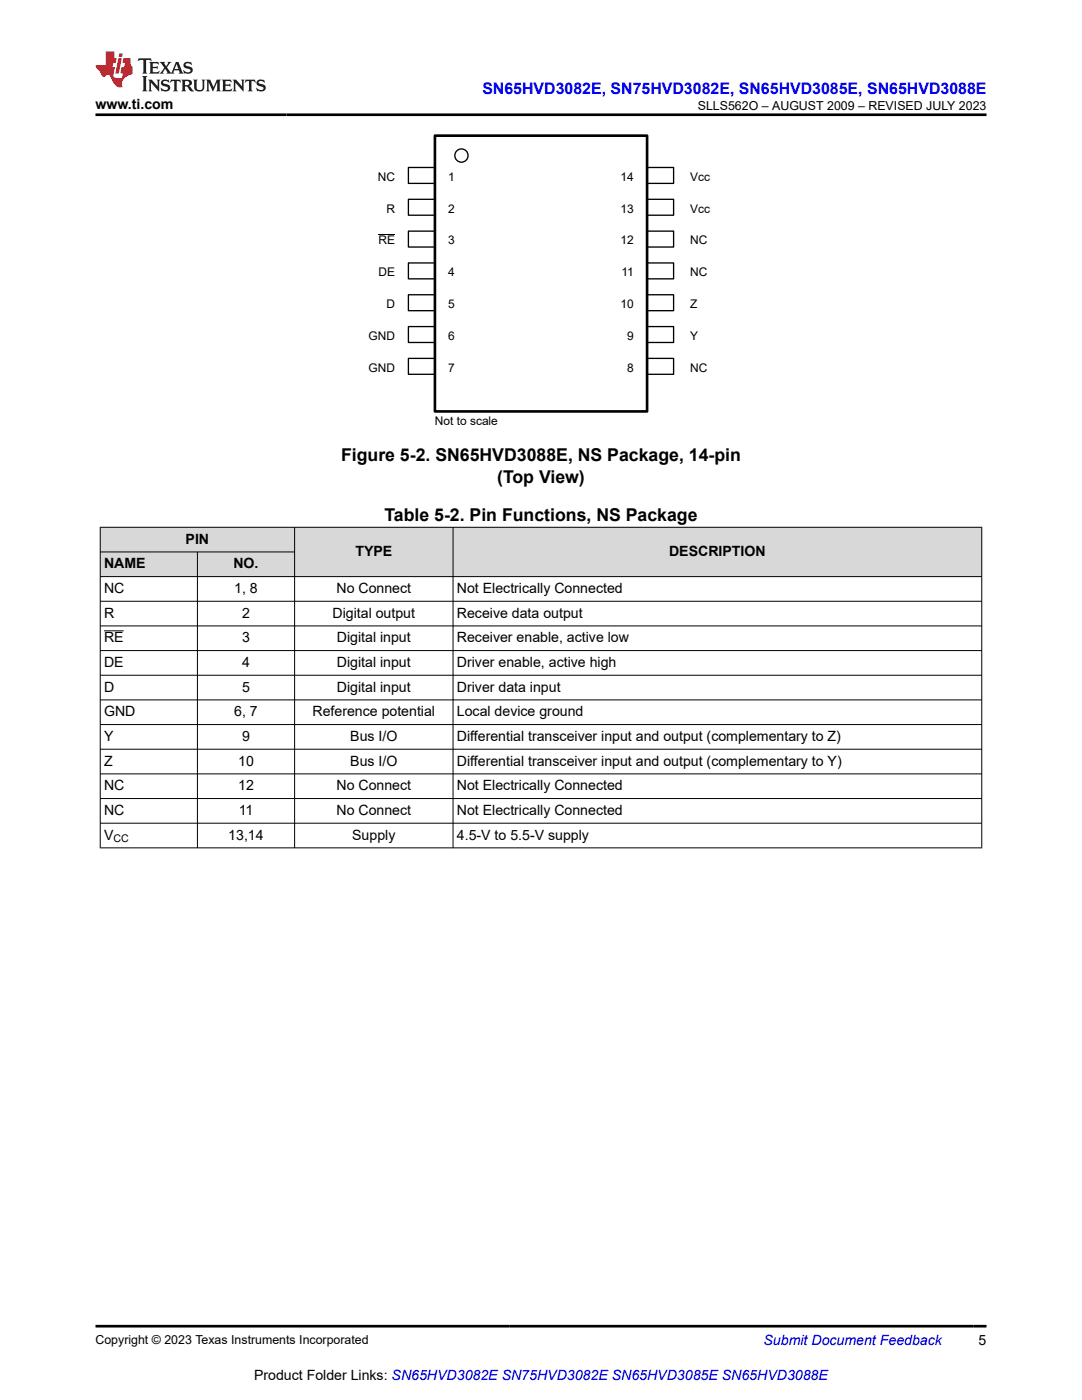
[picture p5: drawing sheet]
<svg xmlns="http://www.w3.org/2000/svg" width="216mm" height="279mm" viewBox="0 0 216 279" stroke-linecap="round" stroke-linejoin="round" font-family="sans-serif">
<path d="M81.5 33.4h5.3v3.2h-5.3z" fill="none" stroke="#000" stroke-width=".26"/>
<path d="M129.1 33.4h5.3v3.2h-5.3z" fill="#fff"/>
<path d="M129.1 33.4h5.3v3.2h-5.3z" fill="none" stroke="#000" stroke-width=".26"/>
<path d="M81.5 39.8h5.3v3.2h-5.3z" fill="#fff"/>
<path d="M81.5 39.8h5.3v3.2h-5.3z" fill="none" stroke="#000" stroke-width=".26"/>
<path d="M129.1 39.8h5.3v3.2h-5.3z" fill="#fff"/>
<path d="M129.1 39.8h5.3v3.2h-5.3z" fill="none" stroke="#000" stroke-width=".26"/>
<path d="M81.5 46.1h5.3v3.2h-5.3z" fill="#fff"/>
<path d="M81.5 46.1h5.3v3.2h-5.3z" fill="none" stroke="#000" stroke-width=".26"/>
<path d="M75.5 46.8h3.3" fill="none" stroke="#000" stroke-width=".2"/>
<path d="M129.1 46.1h5.3v3.2h-5.3z" fill="#fff"/>
<path d="M129.1 46.1h5.3v3.2h-5.3z" fill="none" stroke="#000" stroke-width=".26"/>
<path d="M81.5 52.5h5.3v3.2h-5.3z" fill="#fff"/>
<path d="M81.5 52.5h5.3v3.2h-5.3z" fill="none" stroke="#000" stroke-width=".26"/>
<path d="M129.1 52.5h5.3v3.2h-5.3z" fill="#fff"/>
<path d="M129.1 52.5h5.3v3.2h-5.3z" fill="none" stroke="#000" stroke-width=".26"/>
<path d="M81.5 58.8h5.3v3.2h-5.3z" fill="#fff"/>
<path d="M81.5 58.8h5.3v3.2h-5.3z" fill="none" stroke="#000" stroke-width=".26"/>
<path d="M129.1 58.8h5.3v3.2h-5.3z" fill="#fff"/>
<path d="M129.1 58.8h5.3v3.2h-5.3z" fill="none" stroke="#000" stroke-width=".26"/>
<path d="M81.5 65.2h5.3v3.2h-5.3z" fill="#fff"/>
<path d="M81.5 65.2h5.3v3.2h-5.3z" fill="none" stroke="#000" stroke-width=".26"/>
<path d="M129.1 65.2h5.3v3.2h-5.3z" fill="#fff"/>
<path d="M129.1 65.2h5.3v3.2h-5.3z" fill="none" stroke="#000" stroke-width=".26"/>
<path d="M81.5 71.5h5.3v3.2h-5.3z" fill="#fff"/>
<path d="M81.5 71.5h5.3v3.2h-5.3z" fill="none" stroke="#000" stroke-width=".26"/>
<path d="M129.1 71.5h5.3v3.2h-5.3z" fill="#fff"/>
<g fill="none" stroke="#000" stroke-width=".26">
<path d="M129.1 71.5h5.3v3.2h-5.3z"/>
<circle cx="92.1" cy="31" r="1.32"/>
</g>
<path d="M86.8 27.1h42.3v55h-42.3z" fill="none" stroke="#000" stroke-width=".53"/>
<g fill="#d8d8d8">
<path d="M20 105.2h175.9v5h-175.9z" fill-rule="evenodd"/>
<path d="M20.1 105.3h38.6v4.8h-38.6z" fill-rule="evenodd"/>
<path d="M58.8 105.3h31.5v9.7h-31.5z" fill-rule="evenodd"/>
<path d="M90.5 105.3h105.3v9.7h-105.3z" fill-rule="evenodd"/>
<path d="M20.1 110.2h19.2v4.8h-19.2z" fill-rule="evenodd"/>
<path d="M39.5 110.2h19.2v4.8h-19.2z" fill-rule="evenodd"/>
</g>
<g fill="none" stroke="#000" stroke-width=".2">
<path d="M19.9 105.2h176.1M19.9 110.2h38.9M19.9 120h176.1M20 105.2v64.1M39.4 110.2v59.1M58.8 105.2v64.1M90.4 105.2v64.1M195.9 105.2v64.1M196 115.1h-176.1M19.9 124.9h176.1M19.9 129.8h176.1M19.9 134.8h176.1"/>
<path d="M19.9 139.7h176.1M20.8 125.9h3.9M19.9 144.6h176.1M19.9 149.5h176.1M19.9 154.4h176.1M19.9 159.4h176.1M19.9 164.3h176.1M19.9 169.2h176.1"/>
</g>
<path d="M27.7 11.6l-.2 .6 .5-.2h.6v.1v2.2l-.2 .4h1l-.2-.4v-2.2v-.1h.5l.5 .2-.1-.6zM29.8 12.4l.2 .3v1.6l-.2 .4h1.9l.1-.6a1.08 1.08 0 0 1-1.3 .2v-.7h.6l.4 .2v-.7l-.4 .2h-.6v-.5l.2-.2a1 1 0 0 1 1 .3l-.1-.5zM31.8 12.4l1 1.1-1 1.2h.9l-.2-.2 .4-.8 .5 .8-.2 .2h1.6l-.2-.2 .1-.5h1l.1 .5-.1 .2h.9l-.2-.4-.8-1.9h-.5l-1 2.1-.8-1.1 .9-1h-.8l.2 .2-.5 .6-.3-.6 .1-.2zM35.2 12.8l.4 1h-.8zM36.8 12.5a.65 .65 0 0 0-.2 .7 .65 .65 0 0 0 .6 .5l.7 .1 .1 .3a.79 .79 0 0 1-.7 .4 .79 .79 0 0 1-.7-.5l.1 .7 .2-.1a.93 .93 0 0 0 1.1 0 .93 .93 0 0 0 .4-.9 1.46 1.46 0 0 0-1.2-.6l-.1-.3a1.09 1.09 0 0 1 1.2 .2l-.2-.6-.1 .1-.6-.2zM28.4 15.2l.2 .4v2.2l-.2 .4h1l-.2-.4v-2.2l.2-.4zM29.6 15.9l.2 .4v1.5l-.2 .4h.8l-.3-.4v-1.3l1.7 1.8v-2l.2-.4h-.8l.2 .2 .1 1.1-1.2-1.3zM32.3 16a.65 .65 0 0 0-.2 .8 .65 .65 0 0 0 .7 .4l.6 .2 .1 .2a.79 .79 0 0 1-.7 .4 .79 .79 0 0 1-.7-.5l.1 .7 .2-.1a.93 .93 0 0 0 1.1 .1 .93 .93 0 0 0 .4-1 1.46 1.46 0 0 0-1.2-.5l-.1-.4a1.09 1.09 0 0 1 1.2 .2l-.2-.6-.1 .1-.6-.1zM34.1 15.9l-.1 .6a.63 .63 0 0 1 .7-.3l.1 1.6-.3 .4h1l-.2-.4v-1.6a.66 .66 0 0 1 .8 .3l-.1-.6zM36.2 15.9l.2 .4v1.5l-.2 .4h.9l-.2-.2v-.7h.5l.1 .2a.79 .79 0 0 0 1.2 .6l-1-.9a.61 .61 0 0 0 .6-.6 .61 .61 0 0 0-.5-.7zM36.9 16.2h.2a.47 .47 0 0 1 .5 .1 .47 .47 0 0 1 .1 .5l-.2 .1-.6 .1zM38.5 15.9l.2 .2a2.27 2.27 0 0 0 .4 2 1.04 1.04 0 0 0 1.7-.7v-1.3l.2-.2h-.8l.2 .4v1.1a.6 .6 0 0 1-.6 .6 .6 .6 0 0 1-.6-.6v-1.1l.3-.4zM41.1 15.9l.2 .4v1.5l-.2 .4h.7l-.2-.4v-1.4l.9 1.9 .8-1.9v1.4l-.2 .4h1l-.3-.4v-1.5l.3-.4h-.8l-.7 1.5-.7-1.5zM44.3 15.9l.2 .4v1.5l-.2 .4h1.9l.1-.6a1.09 1.09 0 0 1-1.3 .2v-.7h.6l.4 .2v-.6l-.4 .2h-.6v-.6l.2-.1a1.01 1.01 0 0 1 1 .3l-.1-.6zM46.4 15.9l.3 .4v1.5l-.3 .4h.8l-.2-.4v-1.3l1.6 1.8v-2l.2-.4h-.7l.2 .2v1.1l-1.2-1.3zM49 15.9l-.1 .6a.63 .63 0 0 1 .8-.3v1.6l-.3 .4h1l-.2-.4v-1.6a.66 .66 0 0 1 .8 .3l-.1-.6zM51.4 16a.65 .65 0 0 0-.2 .8 .65 .65 0 0 0 .6 .4l.6 .2 .2 .2a.79 .79 0 0 1-.8 .4 .79 .79 0 0 1-.6-.5l.1 .7 .2-.1a.93 .93 0 0 0 1 .1 .93 .93 0 0 0 .5-1 1.46 1.46 0 0 0-1.3-.5l-.1-.4a1.09 1.09 0 0 1 1.3 .2l-.2-.6-.2 .1-.5-.1z" fill="#231f20"/>
<path d="M21.1 10.3v2.7h-2.1l.1 .4 .9 1a.95 .95 0 0 0 .9 .9 .59 .59 0 0 1 .6-.4 .59 .59 0 0 1 .5 .3l.4 .8a1.59 1.59 0 0 0 2.1 1.4 1.61 1.61 0 0 1 1-2.3l1-.3-.1-1.5a1.59 1.59 0 0 1-.4-1.7h-1.4l-.2 .9h.5l-.1 .9h-.5l-.2 .9v.3l.4 .1-.2 .9h-.6a.73 .73 0 0 1-1.1-.7l.3-1.5h-.5l.2-.9h.5l.2-.9h-.5v-1.3zM23.6 11.6l-.6 3.1h.7l.6-3.1zM23.8 10.7l-.1 .6h.7l.1-.6z" fill="#ed1c24"/>
<path d="M19 22.9h177.8M19 264.7h177.8" fill="none" stroke="#000" stroke-width=".53"/>
<g font-size="3.5">
<text x="68" y="92.1">Figure 5-2. SN65HVD3088E, NS Package, 14-pin</text>
<text x="99.2" y="96.3">(Top View)</text>
<text x="76.7" y="104.1">Table 5-2. Pin Functions, NS Package</text>
</g>
<text font-size="3.2" fill="#00f" x="96.3" y="18.7">SN65HVD3082E, SN75HVD3082E, SN65HVD3085E, SN65HVD3088E</text>
<g font-size="2.8">
<text x="19.1" y="21.8">www.ti.com</text>
<text x="20.8" y="113.4">NAME</text>
<text x="37" y="108.5">PIN</text>
<text x="46.6" y="113.4">NO.</text>
<text x="70.9" y="111">TYPE</text>
<text x="133.5" y="111">DESCRIPTION</text>
<text x="20.8" y="118.3">NC</text>
<text x="46.7" y="118.3">1, 8</text>
<text x="67.1" y="118.3">No Connect</text>
<text x="91.2" y="118.3">Not Electrically Connected</text>
<text x="20.8" y="123.3">R</text>
<text x="48.3" y="123.3">2</text>
<text x="66.4" y="123.3">Digital output</text>
<text x="91.2" y="123.3">Receive data output</text>
<text x="20.8" y="128.2">RE</text>
<text x="48.3" y="128.2">3</text>
<text x="67.2" y="128.2">Digital input</text>
<text x="91.2" y="128.2">Receiver enable, active low</text>
<text x="20.8" y="133.1">DE</text>
<text x="48.3" y="133.1">4</text>
<text x="67.2" y="133.1">Digital input</text>
<text x="91.2" y="133.1">Driver enable, active high</text>
<text x="20.8" y="138">D</text>
<text x="20.8" y="143">GND</text>
<text x="46.7" y="143">6, 7</text>
<text x="48.3" y="138">5</text>
<text x="62.4" y="143">Reference potential</text>
<text x="67.2" y="138">Digital input</text>
<text x="91.2" y="138">Driver data input</text>
<text x="91.2" y="143">Local device ground</text>
<text x="20.8" y="147.9">Y</text>
<text x="48.3" y="147.9">9</text>
<text x="69.9" y="147.9">Bus I/O</text>
<text x="91.2" y="147.9">Differential transceiver input and output (complementary to Z)</text>
<text x="20.8" y="152.8">Z</text>
<text x="47.5" y="152.8">10</text>
<text x="69.9" y="152.8">Bus I/O</text>
<text x="91.2" y="152.8">Differential transceiver input and output (complementary to Y)</text>
<text x="20.8" y="157.7">NC</text>
<text x="47.5" y="157.7">12</text>
<text x="67.1" y="157.7">No Connect</text>
<text x="91.2" y="157.7">Not Electrically Connected</text>
<text x="20.8" y="162.6">NC</text>
<text x="20.8" y="167.6">V</text>
<text x="45.6" y="167.6">13,14</text>
<text x="47.6" y="162.6">11</text>
<text x="67.1" y="162.6">No Connect</text>
<text x="70.3" y="167.6">Supply</text>
<text x="91.2" y="162.6">Not Electrically Connected</text>
<text x="91.2" y="167.6">4.5-V to 5.5-V supply</text>
<text x="195.3" y="268.5">5</text>
<text x="50.7" y="275.3">Product Folder Links: SN65HVD3082E SN75HVD3082E SN65HVD3085E SN65HVD3088E</text>
</g>
<text font-size="2.8" fill="#00f" x="152.4" y="268.5">Submit Document Feedback</text>
<g font-size="2.5">
<text x="139.2" y="21.9">SLLS562O – AUGUST 2009 – REVISED JULY 2023</text>
<text x="19" y="268.2">Copyright © 2023 Texas Instruments Incorporated</text>
</g>
<g font-size="2.4">
<text x="75.4" y="36.1">NC</text>
<text x="89.4" y="36.1">1</text>
<text x="123.8" y="36.1">14</text>
<text x="137.7" y="36.1">Vcc</text>
<text x="77.1" y="42.4">R</text>
<text x="89.4" y="42.4">2</text>
<text x="123.8" y="42.4">13</text>
<text x="137.7" y="42.4">Vcc</text>
<text x="75.5" y="48.8">RE</text>
<text x="89.4" y="48.8">3</text>
<text x="123.8" y="48.8">12</text>
<text x="137.7" y="48.8">NC</text>
<text x="75.5" y="55.1">DE</text>
<text x="89.4" y="55.1">4</text>
<text x="124" y="55.1">11</text>
<text x="137.7" y="55.1">NC</text>
<text x="77.1" y="61.5">D</text>
<text x="89.4" y="61.5">5</text>
<text x="123.8" y="61.5">10</text>
<text x="137.7" y="61.5">Z</text>
<text x="73.6" y="67.8">GND</text>
<text x="89.4" y="67.8">6</text>
<text x="125.1" y="67.8">9</text>
<text x="137.7" y="67.8">Y</text>
<text x="73.6" y="74.2">GND</text>
<text x="89.4" y="74.2">7</text>
<text x="125.1" y="74.2">8</text>
<text x="137.7" y="74.2">NC</text>
<text x="86.8" y="84.8">Not to scale</text>
</g>
<text font-size="2.1" x="22.6" y="168.1">CC</text>
</svg>
